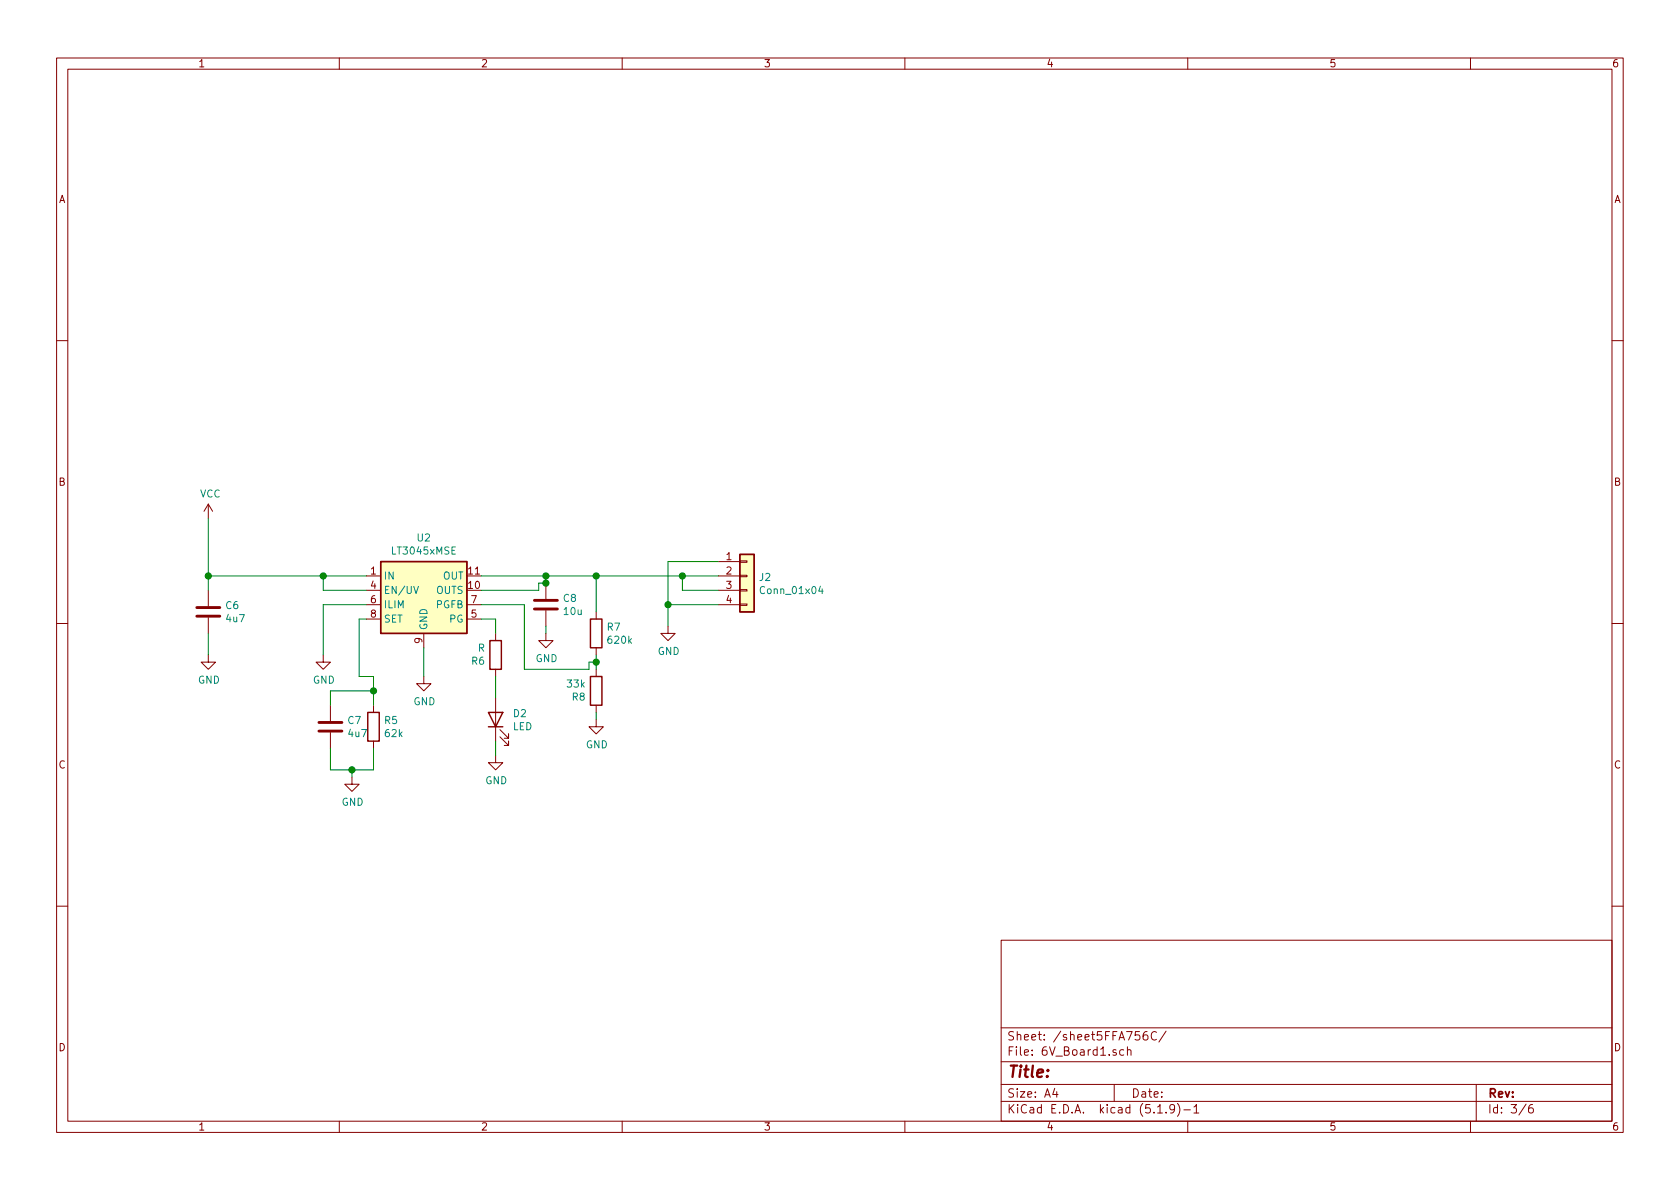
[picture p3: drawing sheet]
<svg xmlns="http://www.w3.org/2000/svg" width="297mm" height="210mm" viewBox="0 0 297 210" stroke-linecap="round" stroke-linejoin="round" font-family="sans-serif">
<g fill="none" stroke="#840000" stroke-width=".18">
<path d="M10 10.3h277v189.9h-277zM12 12.2h273v186.1h-273zM60 10.3v1.9M110 10.3v1.9M160 10.3v1.9M210 10.3v1.9M260 10.3v1.9M10 60.2h2M285 60.2h2M36.8 89.1v2.6M36.8 89.1l-.7 1.3M36.8 89.1l.8 1.3"/>
<path d="M127 99.3h3.8M130.8 99.2h1.3v.2h-1.3zM10 110.3h2M36.8 115.8v1.3h1.3l-1.3 1.3-1.2-1.3h1.2M36.8 104.4v2.8M36.8 109.2v2.8M57.1 115.8v1.3h1.3l-1.3 1.3-1.2-1.3h1.2M64.8 101.8h2.5M64.8 104.4h2.5M64.8 106.9h2.5M64.8 109.5h2.5M74.9 119.6v1.3h1.3l-1.3 1.3-1.2-1.3h1.2"/>
<path d="M74.9 112v2.5M82.5 106.9h2.6M82.5 109.5h2.6M87.6 112v1.3M87.6 118.4v1.2M96.5 112v1.3h1.3l-1.3 1.2-1.3-1.2h1.3M96.5 103.1v2.8M96.5 107.9v2.8M105.4 108.2v1.3M105.4 114.5v1.3M105.4 118.4v1.2M118.1 110.7v1.3h1.3l-1.3 1.3-1.3-1.3h1.3"/>
<path d="M127 101.8h3.8M127 104.4h3.8M127 106.9h3.8M130.8 106.8h1.3v.3h-1.3zM130.8 104.3h1.3v.2h-1.3zM130.8 101.7h1.3v.3h-1.3zM285 110.3h2M58.4 124.7v2.8M58.4 129.5v2.8M62.2 137.4v1.3h1.3l-1.3 1.2-1.2-1.2h1.2M66 124.7v1.3M66 131.1v1.2"/>
<path d="M87.6 133.6v1.3h1.3l-1.3 1.2-1.2-1.2h1.2M87.6 123.4v7.7M88.4 130.3l1.5 1.5v-.7v.7h-.7M88.4 129l1.5 1.6v-.8v.8h-.7M105.4 127.2v1.3h1.3l-1.3 1.3-1.3-1.3h1.3M105.4 124.7v1.3M10 160.2h2M177 166.3h108v32h-108zM285 160.2h2M60 198.3v1.9M110 198.3v1.9M160 198.3v1.9"/>
<path d="M177 194.8h108M177 191.8h108M177 187.8h108M177 181.8h108M186.5 192.5l-.4 1h1M186.8 193v1M197 191.8v3M197.3 185.7l-.3-.1-.2 .2v.2l.5 .2v.3h-.5M198.7 185.7l-.4-.1-.3 .3v.6l.3 .1 .4-.1M199.3 185.7l.2-.1 .4 .1 .1 .9M199.3 185.1v1.5M202.8 182.4a.62 .62 0 0 0-.7 .7l.1 .7 .2 .1 .5-.1 .1-.5-.2-.2-.4-.1-.3 .3"/>
<path d="M204.5 182.6a.59 .59 0 0 0-.8 0 .59 .59 0 0 0-.1 .7 .56 .56 0 0 0 .2 .5 .56 .56 0 0 0 .7 0M204.7 196.8h.8M206.2 196.7v.1M206.2 182.3l-1.3 2M207.7 196l-.1 .1a.48 .48 0 0 1-.6 .1l-.2-.2 .2-.6a.48 .48 0 0 1 .6 .1 1.27 1.27 0 0 1-.2 1.2l-.4 .1M208.2 195.1a1.71 1.71 0 0 1 0 2.3M209.3 196.3h1.2M210 198.3v1.9M211.1 195.8l.4-.5v1.5M211.1 196.8h.9M260 198.3v1.9M261 191.8v6.5"/>
<path d="M269.8 195.2l-1.2 2M271 195.3a.62 .62 0 0 0-.7 .7v.7l.3 .1 .4-.1 .1-.5-.1-.2-.4-.1-.3 .3"/>
</g>
<path d="M67.3 99.3h15.2v12.7h-15.2zM130.8 98h2.5v10.2h-2.5zM86.6 113.3h2v5.1h-2zM104.4 119.6h2v5.1h-2zM104.4 109.5h2v5h-2zM65 126h2.1v5.1h-2.1zM86.4 126h2.5l-1.3 2.5zM86.4 128.5h2.5" fill="none" stroke="#840000" stroke-width=".25"/>
<path d="M34.8 109h4.1M34.8 107.4h4.1M94.5 107.7h4.1M94.5 106.2h4.1M56.4 129.3h4.1M56.4 127.8h4.1" fill="none" stroke="#840000" stroke-width=".51"/>
<g fill="#ffffc2" stroke="#ffffc2" stroke-width=".18">
<path d="M130.8 98h2.5v10.2h-2.5z"/>
<path d="M67.3 99.3h15.2v12.7h-15.2z"/>
</g>
<path d="M73.2 103.7l.4 1.2 .4-1.2M145.1 103.7l-.3 .8h.7M145.4 104.1v.9" fill="none" stroke="#008484" stroke-width=".18"/>
<g fill="none" stroke="#008400" stroke-width=".18">
<path d="M36.8 91.7v12.7M127 99.3h-8.9v11.4M36.8 101.8h28M36.8 112v3.8M57.1 101.8v2.6h7.7M64.8 109.5h-1.3v10.1h2.5v5.1M64.8 106.9h-7.7v8.9M74.9 114.5v5.1M85.1 101.8h41.9M85.1 109.5h2.5v2.5M85.1 106.9h7.6v11.5h11.4v-1.3h1.3M87.6 119.6v3.8"/>
<path d="M96.5 101.8v1.3h-1.3v1.3h-10.1M96.5 110.7v1.3M105.4 101.8v6.4M105.4 115.8v2.6M118.1 106.9h8.9M120.6 101.8v2.6h6.4M58.4 132.3v3.8h7.6v-3.8M62.2 136.1v1.3M66 122.2h-7.6v2.5M87.6 131.1v2.5M105.4 126v1.2"/>
</g>
<g fill="#008400" stroke="#008400" stroke-width=".25">
<circle cx="57.2" cy="101.8" r=".51"/>
<circle cx="36.8" cy="101.8" r=".51"/>
<circle cx="118.1" cy="106.9" r=".51"/>
<circle cx="62.2" cy="136.1" r=".51"/>
<circle cx="96.5" cy="101.8" r=".51"/>
<circle cx="105.4" cy="117.1" r=".51"/>
<circle cx="120.7" cy="101.8" r=".51"/>
<circle cx="105.4" cy="101.8" r=".51"/>
<circle cx="96.5" cy="103.1" r=".51"/>
<circle cx="66" cy="122.2" r=".51"/>
</g>
<text font-size="2.8" fill="#840000" x="178" y="190.5">Title:</text>
<g font-size="2.1" fill="#840000">
<text x="178" y="184">Sheet: /sheet5FFA756C/</text>
<text x="178" y="186.7">File: 6V_Board1.sch</text>
<text x="178" y="196.9">KiCad E.D.A. kicad (5.1.9)-1</text>
<text x="178" y="194.1">Size: A4</text>
<text x="200" y="194.1">Date:</text>
<text x="263" y="194.1">Rev:</text>
<text x="263" y="196.9">Id: 3/6</text>
</g>
<g font-size="1.8" fill="#840000">
<text x="35" y="11.9">1</text>
<text x="85" y="11.9">2</text>
<text x="135" y="11.9">3</text>
<text x="185" y="11.9">4</text>
<text x="235" y="11.9">5</text>
<text x="285" y="11.9">6</text>
<text x="10.4" y="35.9">A</text>
<text x="285.4" y="35.9">A</text>
<text x="10.4" y="85.9">B</text>
<text x="285.4" y="85.9">B</text>
<text x="65.6" y="101.6">1</text>
<text x="82.9" y="101.6">11</text>
<text x="128.4" y="99.1">1</text>
<text x="128.4" y="101.6">2</text>
<text x="65.6" y="104.1">4</text>
<text x="65.6" y="106.7">6</text>
<text x="82.9" y="104.1">10</text>
<text x="83.3" y="106.7">7</text>
<text x="128.4" y="104.1">3</text>
<text x="128.4" y="106.7">4</text>
<text x="65.6" y="109.2">8</text>
<text x="74.7" y="113.8" transform="rotate(-90 74.7 113.8)">9</text>
<text x="83.3" y="109.2">5</text>
<text x="10.4" y="135.9">C</text>
<text x="285.4" y="135.9">C</text>
<text x="10.4" y="185.9">D</text>
<text x="285.4" y="185.9">D</text>
<text x="35" y="199.9">1</text>
<text x="85" y="199.9">2</text>
<text x="135" y="199.9">3</text>
<text x="185" y="199.9">4</text>
<text x="235" y="199.9">5</text>
<text x="285" y="199.9">6</text>
</g>
<g font-size="1.8" fill="#008484">
<text x="35.4" y="88">VCC</text>
<text x="73.8" y="95.8">U2</text>
<text x="69.5" y="98.1">LT3045xMSE</text>
<text x="40" y="107.7">C6</text>
<text x="67.8" y="102.5">IN</text>
<text x="67.8" y="105">EN/UV</text>
<text x="67.8" y="107.6">ILIM</text>
<text x="77.1" y="105">OUTS</text>
<text x="77.1" y="107.6">PGFB</text>
<text x="78.3" y="102.5">OUT</text>
<text x="99.6" y="106.4">C8</text>
<text x="134.3" y="102.7">J2</text>
<text x="134.7" y="105">Conn_01x04</text>
<text x="40.1" y="110">4u7</text>
<text x="67.8" y="110.1">SET</text>
<text x="75.6" y="111.5" transform="rotate(-90 75.6 111.5)">GND</text>
<text x="79.5" y="110.1">PG</text>
<text x="99.8" y="108.8">10u</text>
<text x="107.4" y="111.5">R7</text>
<text x="107.6" y="113.8">620k</text>
<text x="83.4" y="117.5">R6</text>
<text x="84.5" y="115.2">R</text>
<text x="94.7" y="117.1">GND</text>
<text x="116.3" y="115.8">GND</text>
<text x="35" y="120.9">GND</text>
<text x="55.3" y="120.9">GND</text>
<text x="73.1" y="124.7">GND</text>
<text x="100.4" y="121.6">33k</text>
<text x="101.2" y="123.9">R8</text>
<text x="61.5" y="128">C7</text>
<text x="61.7" y="130.3">4u7</text>
<text x="68" y="128">R5</text>
<text x="68.1" y="130.3">62k</text>
<text x="90.7" y="129.1">LED</text>
<text x="90.8" y="126.8">D2</text>
<text x="103.6" y="132.3">GND</text>
<text x="60.4" y="142.5">GND</text>
<text x="85.8" y="138.7">GND</text>
</g>
</svg>
